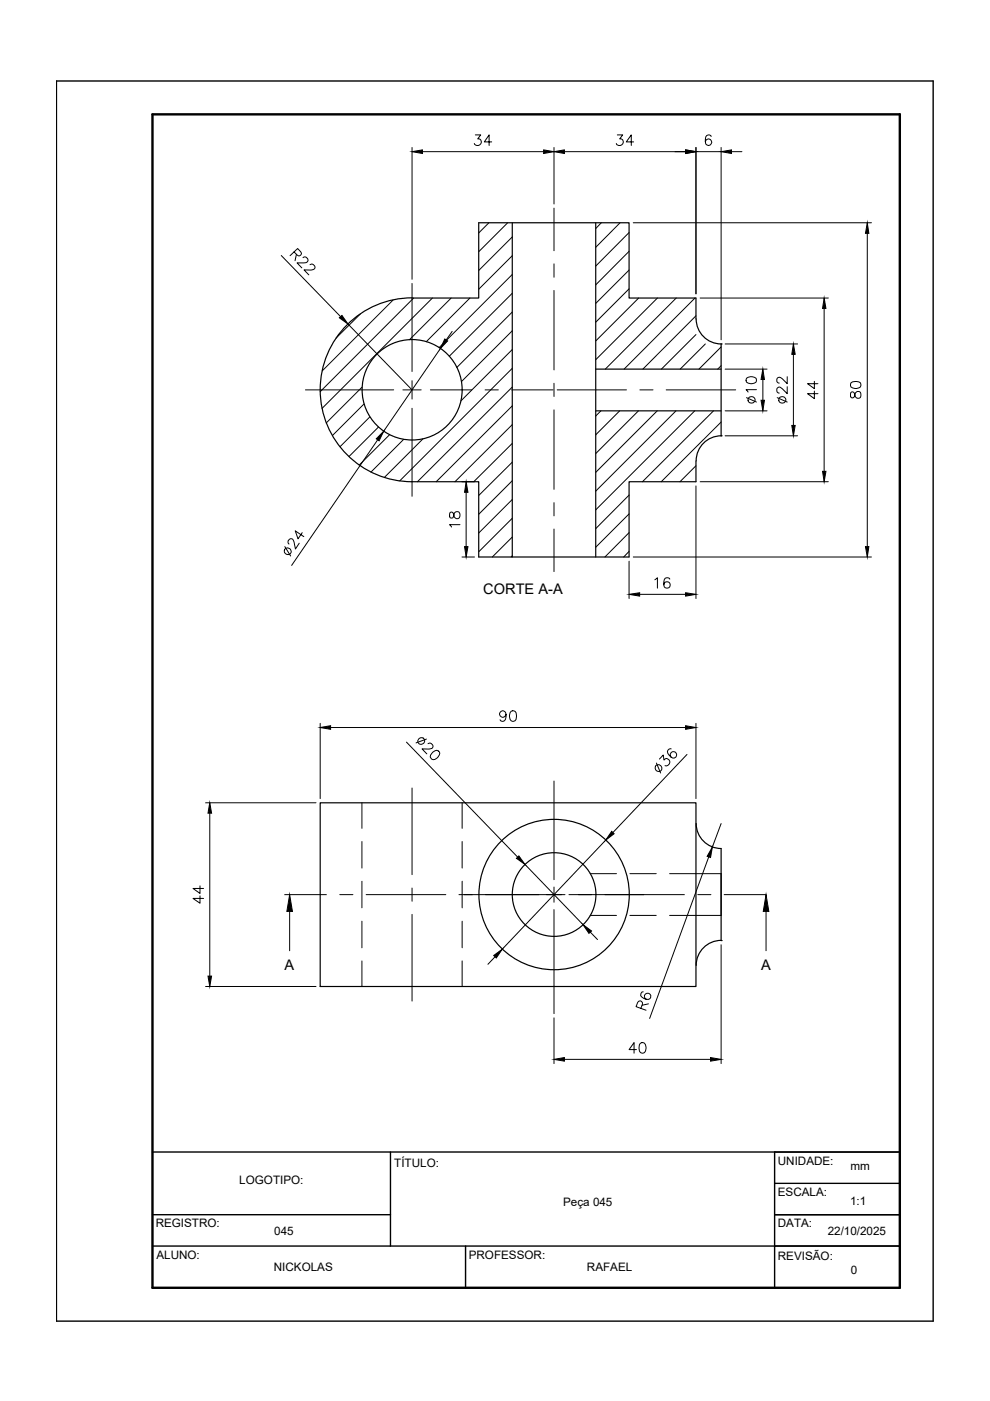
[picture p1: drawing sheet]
<svg xmlns="http://www.w3.org/2000/svg" width="210mm" height="297mm" viewBox="0 0 210 297" stroke-linecap="round" stroke-linejoin="round" font-family="sans-serif">
<!-- layer: CONTORNO 1 -->
<g fill="none" stroke="#000" stroke-width=".25">
<path d="M108.6 47.2v70.9M126.3 47.2v70.9M87.4 63.2h14.1v-16h31.9v16h14.2v4.4M87.4 63.1a19.5 19.5 0 0 0-19.5 19.5 19.5 19.5 0 0 0 19.5 19.5M126.3 78.3h26.6M147.6 67.6a5.3 5.3 0 0 0 5.3 5.3M152.9 72.9h.1M152.9 72.9v19.5M126.3 87.1h26.6M147.6 97.7v4.4h-14.2v16h-31.9v-16h-14.1M152.9 92.4h.1M152.9 92.4a5.3 5.3 0 0 0-5.3 5.3"/>
<path d="M67.9 170.2h79.7v39h-79.7zM147.6 174.6a5.3 5.3 0 0 0 5.3 5.3M152.9 179.9v19.5M152.9 199.4h.1M152.9 199.4a5.3 5.3 0 0 0-5.3 5.3"/>
<circle cx="87.4" cy="82.6" r="10.6"/>
<circle cx="117.5" cy="189.7" r="15.9"/>
<circle cx="117.5" cy="189.7" r="8.9"/>
</g>
<!-- layer: CENTRO -->
<g fill="none" stroke="#000" stroke-width=".21">
<path d="M117.5 44.1v9.1M117.5 56v2.8M87.4 60.1v18.7M117.5 61.6v16.8M64.8 82.7h18.7M85.4 82.7h3.9M87.4 80.7v3.9M87.4 86.6v18.6M91.3 82.7h8.7M102.9 82.7h2.7M108.5 82.7h8.7M117.5 81.3v2.8"/>
<path d="M117.5 86.9v16.8M118.1 82.7h14.7M135.7 82.7h2.8M141.3 82.7h14.7M117.5 106.6v2.8M117.5 112.2v9M87.4 167.1v18.3M117.5 165.6v20.9M60.4 189.7h8.8M72 189.7h2.8M77.6 189.7h16.9M87.4 188.3v2.8"/>
<path d="M87.4 193.9v18.3M97.3 189.7h22.5M117.5 188.1v3.2M117.5 192.9v22M120.6 189.7h24.5M147.9 189.7h2.8M153.5 189.7h8.9"/>
</g>
<!-- layer: TRACEJADA -->
<g fill="none" stroke="#000" stroke-width=".21">
<path d="M76.7 170.2v5.4M76.7 178.4v5.7M98 170.2v5.4M98 178.4v5.7M76.7 186.8v5.7M76.7 195.3v5.6M98 186.8v5.7M98 195.3v5.6M125.1 185.2h5.6M125.1 194.1h5.6M133.5 185.2h5.6M133.5 194.1h5.6"/>
<path d="M142 185.2h10.9M142 194.1h10.9M76.7 203.7v5.5M98 203.7v5.5"/>
</g>
<!-- layer: HACHURA -->
<g fill="none" stroke="#000" stroke-width=".21">
<path d="M103.7 47.2l-2.2 2.2M107.6 47.2l-6.1 6.2M108.6 50.2l-7.1 7.1M108.6 54.2l-7.1 7.1M108.6 58.2l-15.5 15.5M127.5 47.2l-1.2 1.3M131.5 47.2l-5.2 5.2M133.4 49.3l-7.1 7.1M133.4 53.3l-7.1 7.1M133.4 57.3l-7.1 7M76.4 66.6l-5.2 5.1M83.3 63.6l-15 15"/>
<path d="M87.7 63.2l-19.8 19.8M91.7 63.2l-23.4 23.4M95.7 63.2l-8.9 8.8M99.6 63.2l-9.2 9.3M108.6 62.2l-13.4 13.4M108.6 66.2l-11.8 11.7M108.6 70.1l-10.8 10.8M108.6 74.1l-10.9 10.9M108.6 78.1l-23.9 23.9M133.4 61.2l-7.1 7.1M135.4 63.2l-9.1 9.1M139.4 63.2l-13.1 13.1"/>
<path d="M143.4 63.2l-15.1 15.1M147.3 63.2l-15 15.1M147.6 67l-11.3 11.3M147.6 70.9l-7.4 7.4M149.5 72.9l-5.3 5.4M152.9 73.6l-4.7 4.7M152.9 77.5l-.7 .8M76.7 82.1l-7.5 7.6M77.2 85.7l-6.7 6.7M78.4 88.4l-6.3 6.3M80.2 90.5l-6.2 6.3M82.6 92.2l-6.5 6.4"/>
<path d="M85.6 93.2l-7 6.9M89.7 93l-8.2 8.2M108.6 82.1l-20.1 20M108.6 86l-16.1 16.1M108.6 90l-12.1 12.1M108.6 94l-8.2 8.1M108.6 98l-7.1 7.1M127.4 87.1l-1.1 1.1M131.4 87.1l-5.1 5.1M135.4 87.1l-9.1 9.1M139.3 87.1l-13 13M143.3 87.1l-17 17"/>
<path d="M147.3 87.1l-21 21M147.6 98.7l-3.4 3.4M151.3 87.1l-15.1 15M152.9 89.5l-12.7 12.6M108.6 101.9l-7.1 7.1M108.6 105.9l-7.1 7.1M108.6 109.9l-7.1 7.1M108.6 113.9l-4.2 4.2M108.6 117.8l-.2 .3M133.4 105l-7.1 7.1M133.4 109l-7.1 7M133.4 112.9l-5.1 5.2"/>
<path d="M133.4 116.9l-1.2 1.2"/>
</g>
<!-- layer: COTA -->
<g fill="none" stroke="#000" stroke-width=".21">
<path d="M87.4 31.3v27.9M89.6 32.2h25.7M117.5 31.3v12M119.7 32.2h25.7M147.6 31.3v31M147.6 32.2h5.3M150.8 28.9l-.1-.2a.7 .7 0 0 0-1.1 .3 1.73 1.73 0 0 0 .2 1.7 .68 .68 0 0 0 1-.3 .68 .68 0 0 0-.4-.9 .68 .68 0 0 0-.9 .6M152.9 31.3v40.7M155.1 32.2h2.2M59.6 54.2l12.6 12.9M62.3 53.4l1 .9 .4-.1 .2-.4-.2-.4-.6-.7-1.6 1.5M62.9 53.9l-.3 1.4"/>
<path d="M64.2 54.6l.3-.1a.72 .72 0 0 1 .8 .7 .71 .71 0 0 1-.8 .5h-1.5l1 1.1M65.7 56.1l.3-.1a.72 .72 0 0 1 .8 .8 .82 .82 0 0 1-.9 .5l-1.4-.1 1 1.1M134.3 47.2h50.5M183.9 49.5v66.4M73.8 68.7l13.6 14M93.4 73.9l-12 17.5M95.9 70.3l-1.3 1.8M148.4 63.2h27.2M153.7 72.9h15.4M153.7 78.3h8.9M168.2 75.1v15.1M174.7 65.4v34.5"/>
<path d="M80.1 93.2l-18.3 26.7M153.7 92.4h15.4M153.7 87.1h8.9M60.4 115.9l1.2 2M63.4 115.2l-.8 1.2-.3-1.5a.67 .67 0 0 0-.8-.7l-.4 .5v.4l.2 .2M64.1 112.9l-.9 1.3-.6-1.6 1.8 1.2M97.9 118.1h2.7M97.9 102.1h2.7M98.8 104.4v11.5M133.4 119v7.9M134.3 118.1h50.5M147.6 103v23.9"/>
<path d="M148.4 102.1h27.2M135.6 126h9.8M67.9 153.4v15.9M70.1 154.2h75.3M86.2 157.3l23.6 24.4M90.4 156.7l-2.2 .8M90.7 157.7l.3-.1a.72 .72 0 0 1 .8 .7 .71 .71 0 0 1-.8 .5h-1.5l1 1M91.6 159.7a1 1 0 0 1 1.5-.3 1.29 1.29 0 0 1-1.6 1.5l-.3-.4zM142.3 158.8a.66 .66 0 0 0-.8 .5 1.3 1.3 0 0 0 1.7 1.3 .69 .69 0 0 0 .1-1 .69 .69 0 0 0-1-.1 .69 .69 0 0 0 0 1M145.7 160l-15.8 16.5M147.6 153.4v15.9M43.6 170.2h23.4"/>
<path d="M44.5 172.4v34.6M128.4 178.1l-21.9 23.1M139.2 161.8l.9 2.1M139.8 160.9l.8-.8 .2 1a.74 .74 0 0 1 1.2 .3 .74 .74 0 0 1-.8 1l-.2-.1M152.9 174.6l-1.9 5M61.4 193.2v8.4M111.3 183.3l12.3 12.7M125.2 197.6l1.5 1.6M150.3 181.7l-12.6 34.2M162.4 193.2v8.4M43.6 209.2h23.4M105 202.8l-1.6 1.7"/>
<path d="M117.5 215.8v9.7M135.9 213.8l.3-.9a.61 .61 0 0 0-.4-.7l-.4 .1-.2 .2-.3 .9 2.1 .8M136.4 210.3a.66 .66 0 0 0-.6 .8 1.36 1.36 0 0 0 2.2 .4 .68 .68 0 0 0-.4-.9 .68 .68 0 0 0-.9 .4 .68 .68 0 0 0 .3 .9M137.5 212.8l-1.4 .3M152.9 200.3v25.2M119.7 224.6h31"/>
<circle cx="61" cy="116.9" r=".72"/>
<circle cx="89.3" cy="157.1" r=".73"/>
<circle cx="139.6" cy="162.8" r=".73"/>
</g>
<g fill="#000" stroke="#000" stroke-width=".21">
<path d="M87.4 32.2l2.2-.4v.7zM115.3 31.8l2.2 .4-2.2 .3zM117.5 32.2l2.2-.4v.7zM145.4 31.8l2.2 .4-2.2 .3zM152.9 32.2l2.2-.4v.7zM183.9 47.2l.3 2.3h-.7zM72 67.4l.5-.5 1.3 1.8zM94.3 71.9l.6 .4-1.5 1.6zM168.2 72.9l.4 2.2h-.7zM174.7 63.2l.4 2.2h-.7zM81.4 91.4l-1 2.1-.6-.5zM167.9 90.2h.7l-.4 2.2z"/>
<path d="M174.4 99.9h.7l-.4 2.2zM98.5 115.9h.7l-.4 2.2zM98.8 102.1l.4 2.3h-.7zM183.5 115.9h.7l-.3 2.2zM133.4 126l2.2-.3v.7zM145.4 125.7l2.2 .3-2.2 .4zM67.9 154.2l2.2-.3v.7zM145.4 153.9l2.2 .3-2.2 .4zM44.5 170.2l.4 2.2h-.8zM129.7 176.3l.5 .5-1.8 1.3zM61.4 189.7l.6 3.5h-1.2zM109.5 182l.5-.5 1.3 1.8z"/>
<path d="M123.6 196l1.8 1.4-.5 .5zM151 179.6l-.3 2.2-.8-.2zM162.4 189.7l.6 3.5h-1.2zM44.1 207h.8l-.4 2.2zM104.7 202.6l1.8-1.4-1.3 1.9zM117.5 224.6l2.2-.4v.8zM150.7 224.2l2.2 .4-2.2 .4z"/>
</g>
<!-- layer: CONTORNO 2 -->
<path d="M12 17.2h185.9v262.9h-185.9zM32.3 257.5h50.5M32.3 244.2h158.5M82.8 244.2v20M164.2 257.5h26.6M164.2 250.9h26.6M164.2 244.2v28.8M32.3 264.2h158.5M98.7 264.2v8.8" fill="none" stroke="#000" stroke-width=".3"/>
<!-- layer: CONTORNO 3 -->
<path d="M32.3 24.2h158.5v248.8h-158.5z" fill="none" stroke="#000" stroke-width=".51"/>
<text font-size="5.7" x="167.9" y="86.8" transform="rotate(-90 167.9 86.8)">22</text>
<g font-size="5.3">
<text x="99.5" y="32.1">34</text>
<text x="129.5" y="32.1">34</text>
<text x="161.2" y="86.8" transform="rotate(-90 161.2 86.8)">10</text>
<text x="174.3" y="85.7" transform="rotate(-90 174.3 85.7)">44</text>
<text x="183.4" y="85.7" transform="rotate(-90 183.4 85.7)">80</text>
<text x="98.4" y="112.9" transform="rotate(-90 98.4 112.9)">18</text>
<text x="137.6" y="125.9">16</text>
<text x="104.8" y="154.2">90</text>
<text x="44.1" y="192.6" transform="rotate(-90 44.1 192.6)">44</text>
<text x="132.3" y="224.4">40</text>
</g>
<g font-size="3.1">
<text x="102.5" y="125.8">CORTE A-A</text>
<text x="60.4" y="205.6">A</text>
<text x="161.4" y="205.6">A</text>
</g>
<g font-size="2.5">
<text x="50.7" y="251">LOGOTIPO:</text>
<text x="83.6" y="247.4">TÍTULO:</text>
<text x="164.9" y="246.9">UNIDADE:</text>
<text x="180.3" y="248.1">mm</text>
<text x="119.4" y="255.7">Peça 045</text>
<text x="164.9" y="253.6">ESCALA:</text>
<text x="180.2" y="255.5">1:1</text>
<text x="33" y="260.3">REGISTRO:</text>
<text x="58.2" y="261.9">045</text>
<text x="164.9" y="260.2">DATA:</text>
<text x="175.5" y="261.9">22/10/2025</text>
<text x="33.2" y="266.9">ALUNO:</text>
<text x="58.1" y="269.5">NICKOLAS</text>
<text x="99.4" y="266.9">PROFESSOR:</text>
<text x="124.4" y="269.5">RAFAEL</text>
<text x="164.9" y="267.2">REVISÃO:</text>
<text x="180.4" y="270">0</text>
</g>
</svg>
